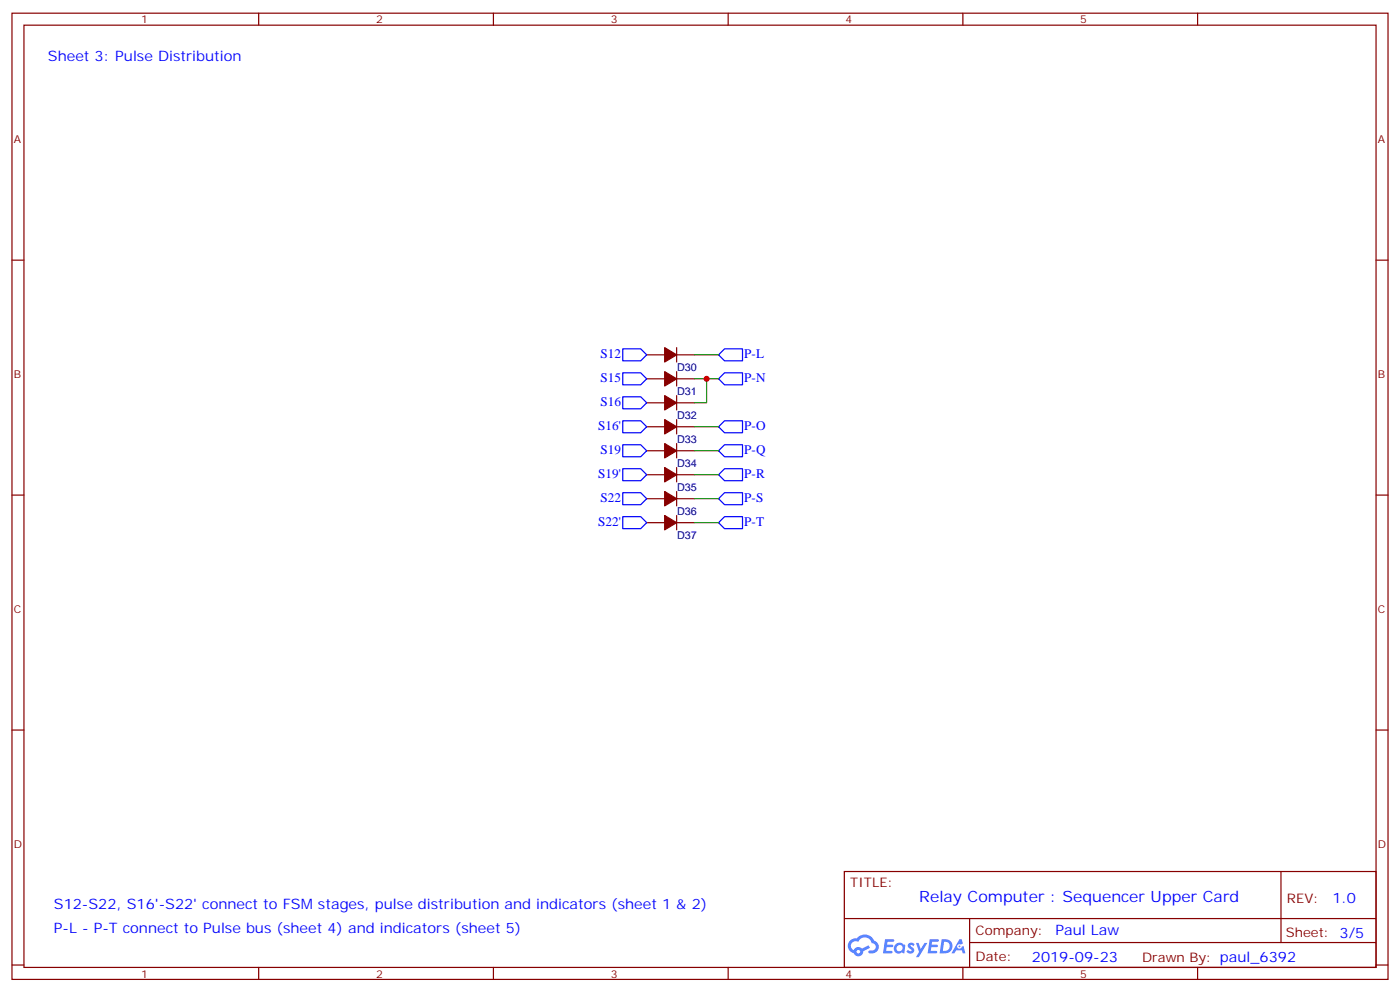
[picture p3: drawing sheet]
<svg xmlns="http://www.w3.org/2000/svg" width="412mm" height="292mm" viewBox="0 0 412 292" stroke-linecap="round" stroke-linejoin="round" font-family="sans-serif">
<g fill="none" stroke="#870000" stroke-width=".35">
<path d="M3.5 3.9h405.4v284.3h-405.4zM7.1 7.4h398.2v277.3h-398.2zM76.2 3.9v3.5M145.3 3.9v3.5M214.5 3.9v3.5M283.6 3.9v3.5M352.8 3.9v3.5M3.5 76.6h3.6M405.3 76.6h3.6M3.5 145.7h3.6M405.3 145.7h3.6M3.5 214.8h3.6"/>
<path d="M405.3 214.8h3.6M248.7 256.5h156.6v28.2h-156.6zM377.3 256.5v20.9M248.7 270.3h156.5M285.6 277.4h119.6M285.6 270.3v14.1M3.5 284h3.6M76.2 284.7v3.5M145.3 284.7v3.5M214.5 284.7v3.5M283.6 284.7v3.5M352.8 284.7v3.5"/>
<path d="M405.3 284h3.6"/>
</g>
<g fill="#5487ff">
<path d="M267.7 277.6a1.22 1.22 0 0 1 1.7 .3l-.4 .6a.47 .47 0 0 0-.3-.4 .47 .47 0 0 0-.5 .2l.1 .2a1.14 1.14 0 0 1 .8 1.8 1.14 1.14 0 0 1-1.9-.1l-.2-.1 .5-.6 .7 .4a.29 .29 0 0 0 .3-.2 .29 .29 0 0 0-.2-.3 1.04 1.04 0 0 1-.6-1.8z"/>
<path d="M260.7 276.4h2.4l.3 .2-.2 .5h-1.8l-.1 .9h1.5l.3 .4-.3 .3h-1.6l-.2 1.1 1.7 .1 .2 .3-.2 .3-2.6 .1z"/>
<path d="M273.8 276.4h2.4l.3 .2-.1 .5h-1.8l-.2 .9h1.6l.3 .4-.4 .3h-1.6l-.1 1.1 1.7 .1 .2 .3-.2 .3h-2.6z"/>
<path d="M282.6 276.4h.7l.3 1.3-.6 .3a.69 .69 0 0 0-1 .2 .69 .69 0 0 0 .4 1 .69 .69 0 0 0 .9-.6l.5-.3 .6 2.2h-.8l-.2-.8h-1.8l-.5 .8h-.8z"/>
<path d="M269.8 277.5h.8l.6 1.8 1.1-1.8h.9l-2.6 4.2h-.8l.9-1.6z"/>
<path d="M277.4 276.4l-.6 4.2h1.3a2.11 2.11 0 0 0 2.5-2.2 2.11 2.11 0 0 0-2.5-2zM278.1 277.1a1.39 1.39 0 0 1 1.7 1.5 1.39 1.39 0 0 1-1.8 1.2h-.3z"/>
<path d="M263.7 278a1.54 1.54 0 0 0-.1 2.2 1.54 1.54 0 0 0 2.2 .1l.6 .3 .3-2.3-.2-.3h-.4a1.49 1.49 0 0 0-2.4 0zM264 279a.94 .94 0 0 1 1.8 0 .94 .94 0 0 1-1.8 0z"/>
<path d="M250.4 276.8a2.18 2.18 0 0 0 1.1 3.7 1.44 1.44 0 0 0 1.6 .9 1.44 1.44 0 0 0 1.2-1.5l2-1-.5-.7-1.9 1a1.47 1.47 0 0 0-2.4 .4 1.39 1.39 0 0 1-.7-1.9 1.39 1.39 0 0 1 2-.5 2.12 2.12 0 0 1 2.2-1.3 2.12 2.12 0 0 1 1.9 1.7 1.14 1.14 0 0 1 1.1 1.4 1.14 1.14 0 0 1-1.7 .7 .43 .43 0 0 0-.5 .4 .43 .43 0 0 0 .4 .5 1.98 1.98 0 0 0 2.5-1.3 1.98 1.98 0 0 0-1.2-2.5 3.1 3.1 0 0 0-5.3-.7l-.9 .1zM252.3 280.1a.55 .55 0 0 1 1.1 0 .55 .55 0 0 1-1.1 0z"/>
<circle cx="282.6" cy="278.5" r=".26"/>
</g>
<g fill="none" stroke="#870000" stroke-width=".35">
<path d="M190.5 104.4h5.3M190.5 111.5h5.3M190.5 118.5h5.3M199.3 102.3v4.2M199.3 109.4v4.2M199.3 116.4v4.2M199.3 104.4h5.3M199.3 111.5h5.3M199.3 118.5h5.3M190.5 125.6h5.3M190.5 132.6h5.3M190.5 139.7h5.3"/>
<path d="M199.3 123.5v4.2M199.3 130.5v4.3M199.3 137.6v4.2M199.3 125.6h5.3M199.3 132.6h5.3M199.3 139.7h5.3M190.5 146.8h5.3M190.5 153.8h5.3M199.3 144.6v4.3M199.3 151.7v4.2M199.3 146.8h5.3M199.3 153.8h5.3"/>
</g>
<g fill="#870000" stroke="#870000" stroke-width=".35">
<path d="M195.8 102.3l3.5 2.1-3.5 2.1z"/>
<path d="M195.8 109.4l3.5 2.1-3.5 2.1z"/>
<path d="M195.8 116.4l3.5 2.1-3.5 2.1z"/>
<path d="M195.8 123.5l3.5 2.1-3.5 2.1z"/>
<path d="M195.8 130.5l3.5 2.1-3.5 2.2z"/>
<path d="M195.8 137.6l3.5 2.1-3.5 2.1z"/>
<path d="M195.8 144.6l3.5 2.2-3.5 2.1z"/>
<path d="M195.8 151.7l3.5 2.1-3.5 2.1z"/>
</g>
<g fill="none" stroke="#00f" stroke-width=".35">
<path d="M183.4 102.7h5.3l1.8 1.7-1.8 1.8h-5.3zM183.4 109.7h5.3l1.8 1.8-1.8 1.7h-5.3zM183.4 116.8h5.3l1.8 1.7-1.8 1.8h-5.3zM211.7 104.4l1.7-1.7h5.3v3.5h-5.3zM211.7 111.5l1.7-1.8h5.3v3.5h-5.3zM183.4 123.8h5.3l1.8 1.8-1.8 1.8h-5.3zM183.4 130.9h5.3l1.8 1.7-1.8 1.8h-5.3zM183.4 137.9h5.3l1.8 1.8-1.8 1.8h-5.3zM211.7 125.6l1.7-1.8h5.3v3.6h-5.3zM211.7 139.7l1.7-1.8h5.3v3.6h-5.3zM213.4 130.9h5.3v3.5h-5.3l-1.7-1.8zM183.4 145h5.3l1.8 1.8-1.8 1.7h-5.3z"/>
<path d="M183.4 152h5.3l1.8 1.8-1.8 1.8h-5.3zM211.7 153.8l1.7-1.8h5.3v3.6h-5.3zM211.7 146.8l1.7-1.8h5.3v3.5h-5.3z"/>
</g>
<path d="M204.6 104.4h7.1M204.6 111.5h7.1M208.1 111.5v7h-3.5M204.6 125.6h7.1M204.6 132.6h7.1M204.6 139.7h7.1M204.6 153.8h7.1M204.6 146.8h7.1" fill="none" stroke="#008700" stroke-width=".35"/>
<circle cx="208.1" cy="111.5" r=".88" fill="#c00"/>
<text font-size="4.6" fill="#00f" x="270.8" y="265.5">Relay Computer : Sequencer Upper Card</text>
<g font-size="4.2" fill="#00f">
<text x="14.1" y="18">Sheet 3: Pulse Distribution</text>
<text x="15.9" y="267.5">S12-S22, S16'-S22' connect to FSM stages, pulse distribution and indicators (sheet 1 &amp; 2)</text>
<text x="392.5" y="265.7">1.0</text>
<text x="15.9" y="274.5">P-L - P-T connect to Pulse bus (sheet 4) and indicators (sheet 5)</text>
<text x="310.9" y="275.3">Paul Law</text>
<text x="304" y="283.1">2019-09-23</text>
</g>
<g font-size="3.9" fill="#00f">
<text x="176.9" y="105.5">S12</text>
<text x="219.3" y="105.5">P-L</text>
<text x="176.9" y="112.5">S15</text>
<text x="219.3" y="112.5">P-N</text>
<text x="176.9" y="119.6">S16</text>
<text x="176.2" y="126.6">S16'</text>
<text x="219.3" y="126.6">P-O</text>
<text x="176.9" y="133.7">S19</text>
<text x="219.3" y="133.7">P-Q</text>
<text x="176.2" y="140.8">S19'</text>
<text x="219.3" y="140.8">P-R</text>
<text x="176.9" y="147.8">S22</text>
<text x="219.3" y="147.8">P-S</text>
<text x="176.2" y="154.9">S22'</text>
<text x="219.3" y="154.9">P-T</text>
</g>
<g font-size="3.9" fill="#800">
<text x="250.5" y="261.1">TITLE:</text>
<text x="379.1" y="265.7">REV:</text>
<text x="287.4" y="275.3">Company:</text>
<text x="378.7" y="275.9">Sheet: 3/5</text>
<text x="287.4" y="282.9">Date:</text>
<text x="336.4" y="283">Drawn By: paul_6392</text>
</g>
<g font-size="3.2" fill="#800">
<text x="41.6" y="6.9">1</text>
<text x="110.8" y="6.9">2</text>
<text x="179.9" y="6.9">3</text>
<text x="249.1" y="6.9">4</text>
<text x="318.2" y="6.9">5</text>
<text x="4.1" y="42">A</text>
<text x="405.9" y="42">A</text>
<text x="4.1" y="111.1">B</text>
<text x="405.9" y="111.1">B</text>
<text x="4.1" y="180.3">C</text>
<text x="405.9" y="180.3">C</text>
<text x="4.1" y="249.4">D</text>
<text x="405.9" y="249.4">D</text>
<text x="41.6" y="287.7">1</text>
<text x="110.8" y="287.7">2</text>
<text x="179.9" y="287.7">3</text>
<text x="249.1" y="287.7">4</text>
<text x="318.2" y="287.7">5</text>
</g>
<g font-size="3.2" fill="#000080">
<text x="199.5" y="109.1">D30</text>
<text x="199.5" y="116.2">D31</text>
<text x="199.5" y="123.2">D32</text>
<text x="199.5" y="130.3">D33</text>
<text x="199.5" y="137.3">D34</text>
<text x="199.5" y="144.4">D35</text>
<text x="199.5" y="151.5">D36</text>
<text x="199.5" y="158.5">D37</text>
</g>
</svg>
